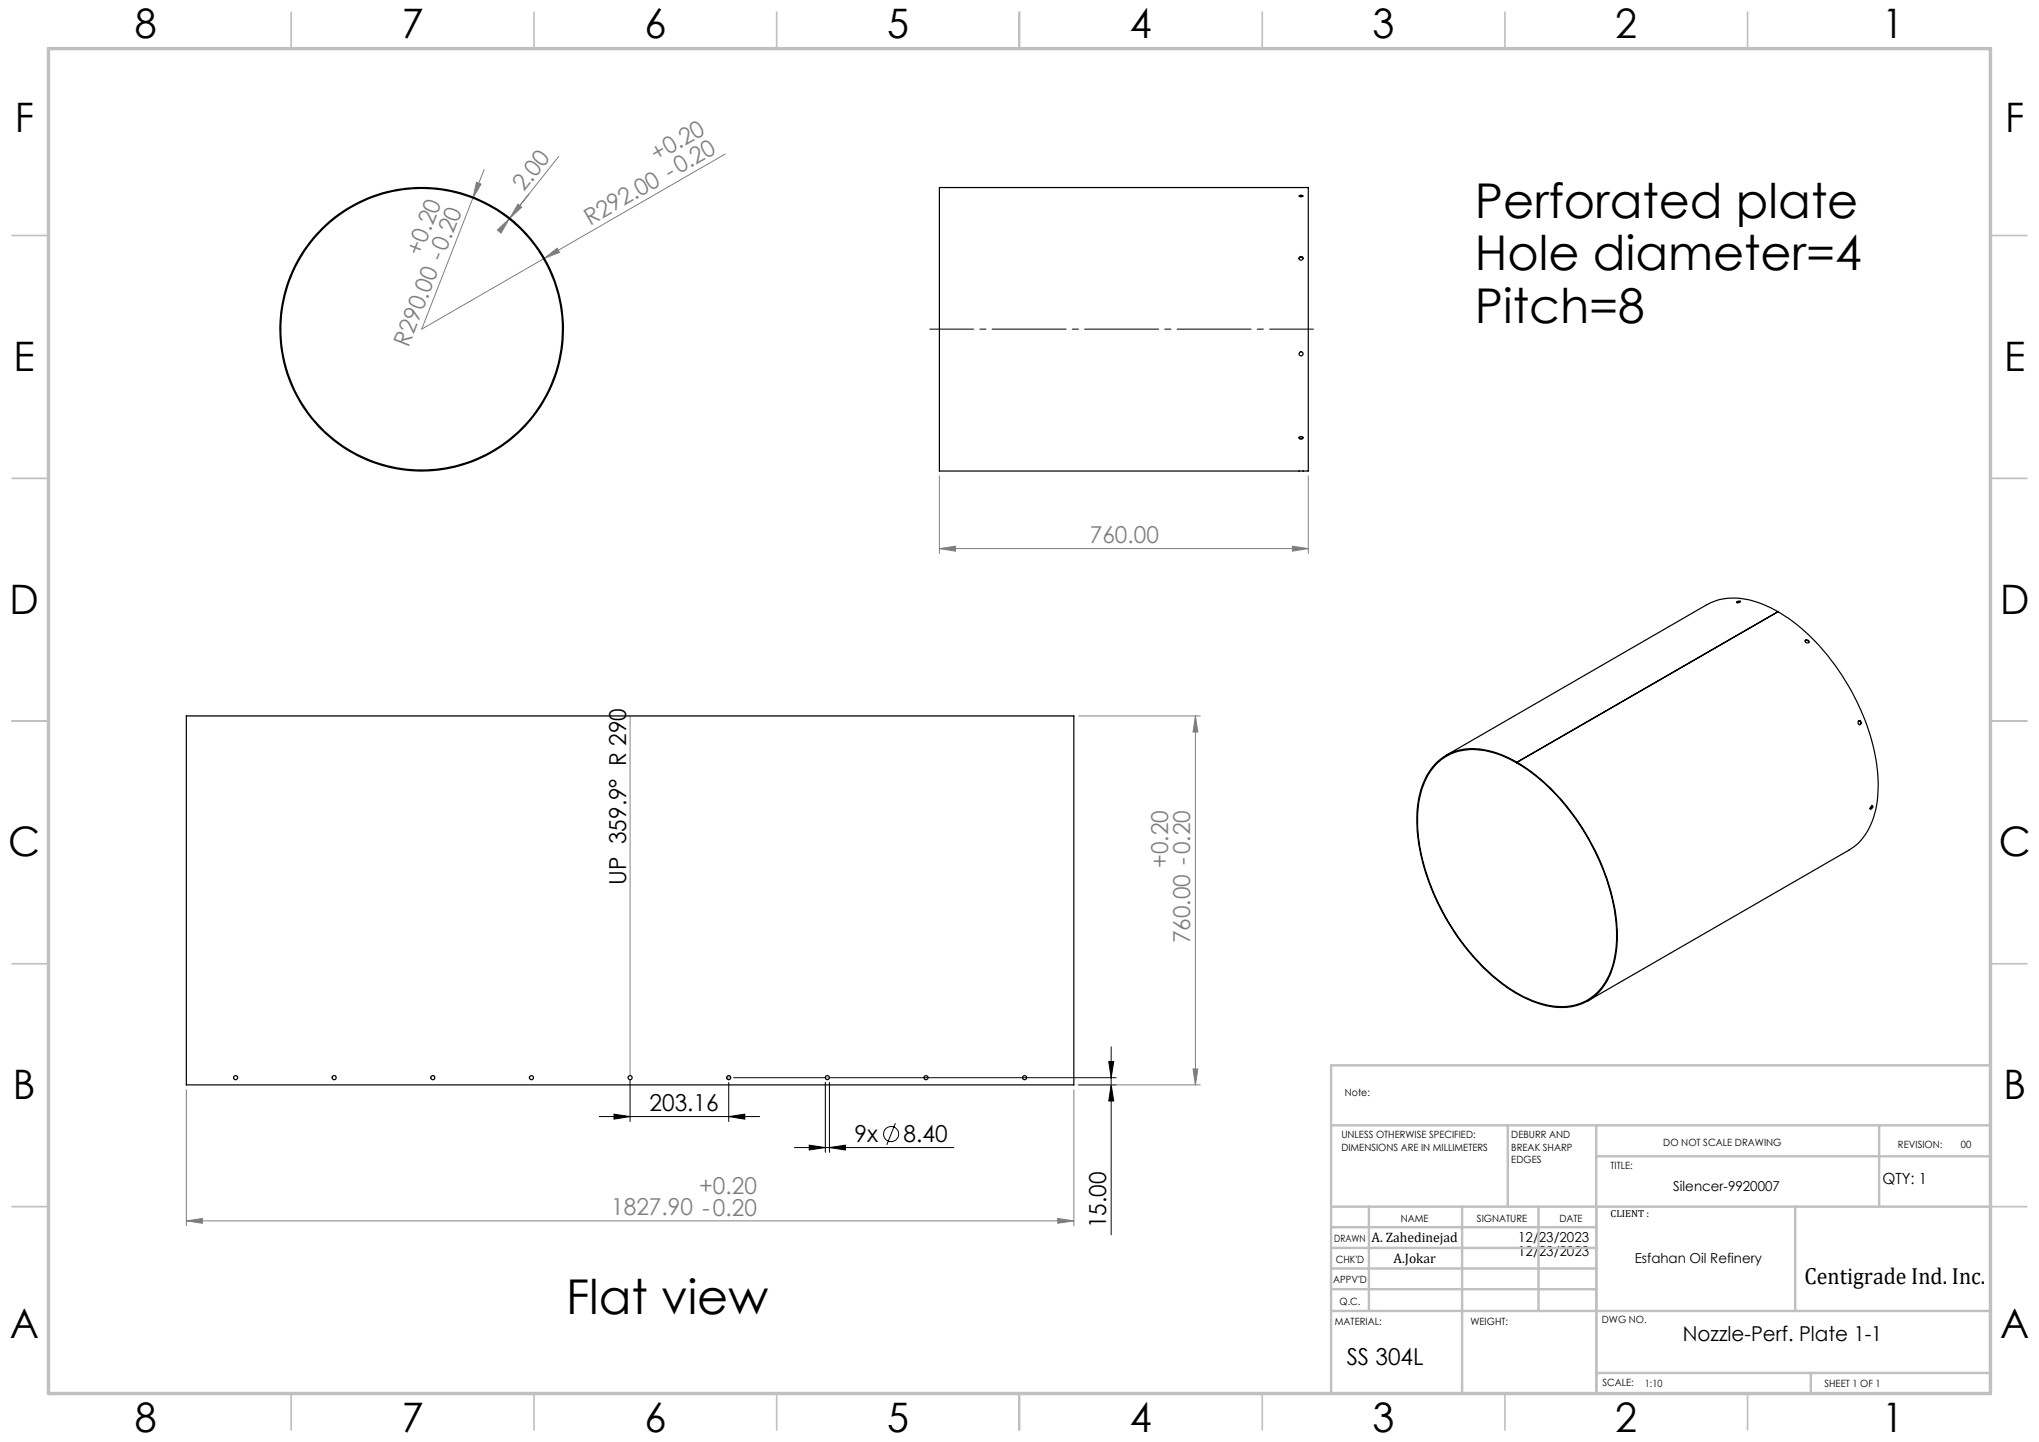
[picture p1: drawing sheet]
<svg xmlns="http://www.w3.org/2000/svg" width="420mm" height="297mm" viewBox="0 0 420 297" stroke-linecap="round" stroke-linejoin="round" font-family="sans-serif">
<g fill="none" stroke="#000" stroke-width=".21">
<path d="M228.4 218.6h1l-.5 3.4zM228.9 215.6v38.7M123.4 230h33.1M126.5 229.5l3.3 .5-3.3 .5zM129.8 222.5v8.5M150.1 230l3.3-.5v1zM150.1 223v8M151.1 222h78.8M163.7 236.4h32.8M166.7 235.9l3.3 .5-3.3 .5zM170 222.9v14.4M170.9 236.4l3.2-.5v1z"/>
<path d="M170.9 222.9v14.4M184.4 231.3l-1.7 4.5M222.2 223.4h7.7M228.9 223.4l.5 3.4h-1z"/>
<circle cx="183.5" cy="233.6" r="1.56"/>
</g>
<path d="M149.6 222h1M149.8 221.6l.7 .7M150.1 221.5v1M150.5 221.6l-.7 .7" fill="none" stroke="#c0c0c0" stroke-width=".21"/>
<g fill="none" stroke="#808080" stroke-width=".21">
<path d="M98.1 37.5l1 .4-1.7 2.9zM99.7 34.9l-12.8 32.9 25.2-14.6M115.1 32.2l-10.2 12.9M149.4 31.7l-37.3 21.5M102.4 47.4l2.5-2.3-1.7 2.9zM105 44.9l-.1 .2M105.7 45.7h.1M105.8 45.6h.1M106.7 42l.8 .7-2.5 2.2zM112.1 53.2l2.7-2.1 .5 .9zM193.5 98v16M269.5 98v16"/>
<path d="M193.5 113l3.3-.5v1zM193.5 113h76M266.2 112.5l3.3 .5-3.3 .5zM129.8 147.5v74M222.2 147.5h25M246.2 147.5v75.9M246.2 147.5l.5 3.3h-1zM38.4 224.5v27.9M129.8 222.4v1M221.2 224.5v27.9M222.2 223.4h25M245.7 220.2h1l-.5 3.2z"/>
<path d="M38.4 251.5l3.3-.5v1zM38.4 251.5h182.8M217.9 251l3.3 .5-3.3 .5z"/>
</g>
<path d="M191.5 67.8h79.1" fill="none" stroke="#000" stroke-width=".21" stroke-dasharray="15.2 1.3 1.3 1.3" stroke-dashoffset="6.2"/>
<path d="M170 221.9h.9" fill="none" stroke="#c0c0c0" stroke-width=".21" stroke-dasharray="15.2 1.3 1.3 1.3"/>
<g fill="none" stroke="#c0c0c0" stroke-width=".35">
<path d="M60 2.5v7.5M110 2.5v7.5M160 2.5v7.5M210 2.5v7.5M260 2.5v7.5M310 2.5v7.5M360 2.5v7.5M2.5 48.5h7.5M410 48.5h7.5M2.5 98.5h7.5M410 98.5h7.5M2.5 148.5h7.5"/>
<path d="M410 148.5h7.5M2.5 198.5h7.5M410 198.5h7.5M2.5 248.5h7.5M410 248.5h7.5M60 287v7.5M110 287v7.5M160 287v7.5M210 287v7.5M260 287v7.5M310 287v7.5M360 287v7.5"/>
</g>
<g fill="none" stroke="#c0c0c0" stroke-width=".5">
<path d="M410 219.4h-135.8v67.4M274.2 231.8h135.8M310.6 231.8v16.7M328.8 231.8v55.2M328.8 238.2h81.2M387.1 231.8v16.7M274.2 248.5h135.8M274.2 257h54.6M274.2 252.8h54.6M282 248.5v21.5M301.2 248.5v38.3M316.9 248.5v21.5"/>
<path d="M369.8 248.5v21.5M274.2 265.5h54.6M274.2 261.3h54.6M274.2 270h135.8M328.8 282.8h81.2M373 282.8v4.2"/>
</g>
<path d="M10 10h400v277h-400z" fill="none" stroke="#c0c0c0" stroke-width=".7"/>
<g fill="#000">
<path d="M150.1 230l3.3-.5v1zM126.5 229.5l3.3 .5-3.3 .5z"/>
<path d="M166.7 235.9l3.3 .5-3.3 .5zM170.9 236.4l3.2-.5v1z"/>
<path d="M228.4 218.6h1l-.5 3.4zM228.9 223.4l.5 3.4h-1z"/>
</g>
<g fill="#808080">
<path d="M112.1 53.2l2.7-2.1 .5 .9z"/>
<path d="M98.1 37.5l1 .4-1.7 2.9z"/>
<path d="M217.9 251l3.3 .5-3.3 .5zM38.4 251.5l3.3-.5v1zM266.2 112.5l3.3 .5-3.3 .5zM193.5 113l3.3-.5v1z"/>
<path d="M106.7 42l.8 .7-2.5 2.2zM102.4 47.4l2.5-2.3-1.7 2.9z"/>
<path d="M245.7 220.2h1l-.5 3.2zM246.2 147.5l.5 3.3h-1z"/>
</g>
<g fill="none" stroke="#000" stroke-width=".25">
<path d="M193.5 38.6h76v58.4h-76zM66.6 46.7a28.9 28.9 0 0 1 20.2-8.1v.2a29 29 0 0 0-26 41.8 29 29 0 0 0 49 5.1 29 29 0 0 0-16.9-46.3l-3-.4-3-.2v-.2a29.2 29.2 0 0 1 28.1 37 29.2 29.2 0 0 1-43.1 17.3 29.2 29.2 0 0 1-5.3-46.2zM267.6 40.4l.2-.2a.34 .34 0 0 1 .6 .2l-.5 .1zM267.9 40.4h.1M267.9 52.9h.1M268 52.9l.4 .4M268 52.9l-.4 .4M268 40.4l.3 .1M268 40.4l-.3 .1M267.6 90.1a.49 .49 0 0 0 .8 0M267.7 90a.37 .37 0 0 1 .5-.1 .37 .37 0 0 1 .1 .5 .38 .38 0 0 1-.5 0 .38 .38 0 0 1-.1-.4zM357.7 124l.1-.1a.41 .41 0 0 1 .7 0l-.1 .1a.46 .46 0 0 1-.7 0z"/>
<path d="M358.4 124l-.6 .1M366.2 126a16.5 16.5 0 0 0-12-2.5l-2.6 1-53.7 31.1M366.2 126l-53.7 31M366.2 126h.1M366.3 126l-53.8 31a44.9 44.9 0 0 1 18.2 23.1 33.1 33.1 0 0 1 2 17.2 12.2 12.2 0 0 1-6.7 9.4 14.1 14.1 0 0 1-11.7-1.1 39.7 39.7 0 0 1-16.3-16.2 41.1 41.1 0 0 1-6.1-22.3 14.8 14.8 0 0 1 4.8-10.8 11.6 11.6 0 0 1 10.8-1.5l2.8 1.1 2.2 1.1M366.3 126a43.9 43.9 0 0 1 16.6 19.3 37.6 37.6 0 0 1 3.8 19.4 14.1 14.1 0 0 1-5 9.8l-54.6 31.6M371.8 132a.45 .45 0 0 1 .5-.1 .45 .45 0 0 1 .3 .4M371.9 131.8a.37 .37 0 0 1 .6 .1 .37 .37 0 0 1-.2 .5 .37 .37 0 0 1-.4-.1 .37 .37 0 0 1 0-.5zM38.4 147.5h182.8v75.9h-182.8zM312.5 157v.2a43.5 43.5 0 0 1 16.6 19.3 36.7 36.7 0 0 1 3.7 19.4 13.1 13.1 0 0 1-6.1 10.2 13.2 13.2 0 0 1-11.4-.2 36.1 36.1 0 0 1-14.3-12 45.3 45.3 0 0 1-9-24 16.9 16.9 0 0 1 3.9-12.5 11.4 11.4 0 0 1 11.6-2.4l2.1 .7 2.9 1.4M382.9 148.4a.37 .37 0 0 1 .5 .2 .37 .37 0 0 1-.1 .5 .37 .37 0 0 1-.5-.1zM382.9 148.4a.44 .44 0 0 1 .3 .4 .44 .44 0 0 1-.2 .5"/>
<path d="M385.4 166.2l.3-.2a.46 .46 0 0 1-.5 .6zM385.7 166l-.1 .3-.4 .2"/>
<circle cx="268" cy="53.2" r=".39"/>
<circle cx="268" cy="72.9" r=".42"/>
<circle cx="48.5" cy="222" r=".41"/>
<circle cx="68.9" cy="222" r=".41"/>
<circle cx="89.1" cy="222" r=".42"/>
<circle cx="109.5" cy="222" r=".42"/>
<circle cx="129.8" cy="222" r=".43"/>
<circle cx="150.1" cy="221.9" r=".42"/>
<circle cx="170.4" cy="222" r=".41"/>
<circle cx="190.7" cy="222" r=".41"/>
<circle cx="211.1" cy="222" r=".41"/>
</g>
<g font-size="9.9">
<text x="303.8" y="44.8">Perforated plate</text>
<text x="303.8" y="55.7">Hole diameter=4</text>
<text x="303.8" y="66.6">Pitch=8</text>
<text x="116.6" y="270.5">Flat view</text>
</g>
<g font-size="8.4">
<text x="27.7" y="7.9">8</text>
<text x="82.7" y="7.9">7</text>
<text x="132.7" y="7.9">6</text>
<text x="182.7" y="7.9">5</text>
<text x="232.7" y="7.9">4</text>
<text x="282.7" y="7.9">3</text>
<text x="332.7" y="7.9">2</text>
<text x="387.7" y="7.9">1</text>
<text x="3" y="27.1">F</text>
<text x="413" y="27.1">F</text>
<text x="2.8" y="76.4">E</text>
<text x="412.8" y="76.4">E</text>
<text x="2" y="126.4">D</text>
<text x="412" y="126.4">D</text>
<text x="1.7" y="176.4">C</text>
<text x="411.7" y="176.4">C</text>
<text x="2.7" y="226.4">B</text>
<text x="412.7" y="226.4">B</text>
<text x="2" y="275.6">A</text>
<text x="412" y="275.6">A</text>
<text x="27.7" y="294.9">8</text>
<text x="82.7" y="294.9">7</text>
<text x="132.7" y="294.9">6</text>
<text x="182.7" y="294.9">5</text>
<text x="232.7" y="294.9">4</text>
<text x="282.7" y="294.9">3</text>
<text x="332.7" y="294.9">2</text>
<text x="387.7" y="294.9">1</text>
</g>
<g font-size="4.8" fill="#808080">
<text x="135.2" y="33.4" transform="rotate(-30 135.2 33.4)">+0.20</text>
<text x="107.9" y="39.6" transform="rotate(-52 107.9 39.6)">2.00</text>
<text x="121.6" y="46.5" transform="rotate(-30 121.6 46.5)">R292.00 -0.20</text>
<text x="86.7" y="52.9" transform="rotate(-69 86.7 52.9)">+0.20</text>
<text x="84.2" y="71.6" transform="rotate(-69 84.2 71.6)">R290.00 -0.20</text>
<text x="224.5" y="111.9">760.00</text>
<text x="240.7" y="178.8" transform="rotate(-90 240.7 178.8)">+0.20</text>
<text x="245.1" y="194.3" transform="rotate(-90 245.1 194.3)">760.00 -0.20</text>
<text x="144" y="245.8">+0.20</text>
<text x="125.9" y="250.3">1827.90 -0.20</text>
</g>
<g font-size="4.8">
<text x="129" y="182.3" transform="rotate(-90 129 182.3)">UP 359.9° R 290</text>
<text x="133.8" y="228.9">203.16</text>
<text x="176" y="235.2">9x</text>
<text x="186.1" y="235.2">8.40</text>
<text x="227.8" y="253" transform="rotate(-90 227.8 253)">15.00</text>
<text x="371.7" y="264.5">Centigrade Ind. Inc.</text>
<text x="277.4" y="281.1">SS 304L</text>
</g>
<text font-size="4.2" x="346.6" y="276.1">Nozzle-Perf. Plate 1-1</text>
<text font-size="3.2" x="387.7" y="243.9">QTY: 1</text>
<g font-size="2.8">
<text x="344.7" y="245.3">Silencer-9920007</text>
<text x="282.5" y="255.9">A. Zahedinejad</text>
<text x="312.7" y="255.9">12/23/2023</text>
<text x="287" y="260.1">A.Jokar</text>
<text x="312.7" y="258.7">12/23/2023</text>
<text x="336.7" y="260.1">Esfahan Oil Refinery</text>
</g>
<g font-size="2.1">
<text x="277" y="225.8">Note:</text>
<text x="276.3" y="234.5">UNLESS OTHERWISE SPECIFIED:</text>
<text x="276.3" y="237">DIMENSIONS ARE IN MILLIMETERS</text>
<text x="311.3" y="234.5">DEBURR AND</text>
<text x="311.3" y="237">BREAK SHARP</text>
<text x="311.3" y="239.5">EDGES</text>
<text x="342.6" y="235.9">DO NOT SCALE DRAWING</text>
<text x="391" y="236.5">REVISION:</text>
<text x="403.9" y="236.5">00</text>
<text x="331.8" y="240.8">TITLE:</text>
<text x="288.5" y="251.7">NAME</text>
<text x="304.2" y="251.7">SIGNATURE</text>
<text x="321.2" y="251.7">DATE</text>
<text x="331.8" y="250.7">CLIENT :</text>
<text x="274.8" y="255.8">DRAWN</text>
<text x="275.1" y="260.1">CHK'D</text>
<text x="274.6" y="264.2">APPV'D</text>
<text x="275.9" y="268.7">Q.C.</text>
<text x="275" y="273">MATERIAL:</text>
<text x="302.9" y="273">WEIGHT:</text>
<text x="330" y="272.5">DWG NO.</text>
<text x="330.1" y="285.6">SCALE:</text>
<text x="338.8" y="285.6">1:10</text>
<text x="375.8" y="285.6">SHEET 1 OF 1</text>
</g>
</svg>
